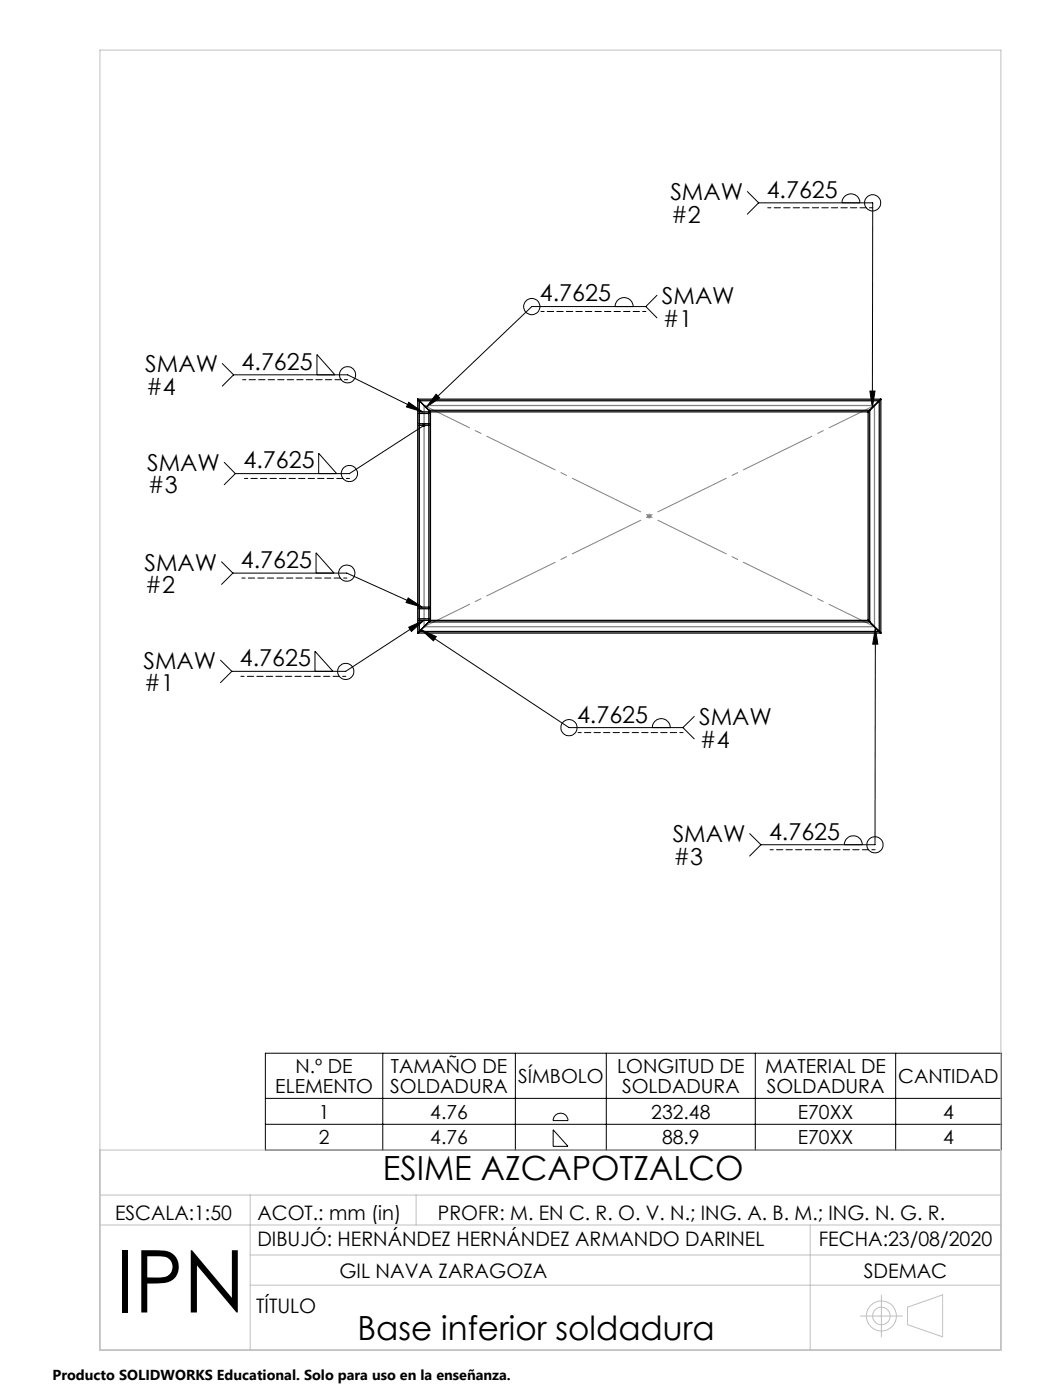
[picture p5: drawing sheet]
<svg xmlns="http://www.w3.org/2000/svg" width="210mm" height="280mm" viewBox="0 0 210 280" stroke-linecap="round" stroke-linejoin="round" font-family="sans-serif">
<g fill="none" stroke="#000" stroke-width=".2">
<path d="M149.3 38.3l2.3 2.3M131.3 59.1l-2.3 2.2M151.6 40.6h22.8l-.1 40.9M151.6 40.6l-2.3 2.2M168.2 40.6a1.8 1.8 0 0 1 1.8-1.8 1.8 1.8 0 0 1 1.8 1.8M44.4 72.7l2.3 2.3M46.7 75h22.8l14.9 7.4M46.7 75l-2.3 2.2M63.3 75v-4.1l3.6 4.1M87.1 78.8l.7 .8-2.7 1.9zM122.9 61.3a1.8 1.8 0 0 1 1.8-1.8 1.8 1.8 0 0 1 1.8 1.8M129 61.3h-22.7l-21.2 20.2"/>
<path d="M129 61.3l2.3 2.3M173.8 78.2h1l-.5 3.3zM44.8 92.5l2.2 2.2M47 94.7l-2.2 2.2M63.7 94.7v-4l3.6 4M81.7 80.5l2.7 1.9-3.2-1zM84.7 85.1l-14.9 9.6h-22.8M44.3 112.4l2.2 2.2M46.5 114.6h22.8l15 6.8M46.5 114.6l-2.2 2.3M63.1 114.6v-4l3.6 4M81.6 119.6l2.7 1.8-3.2-.9z"/>
<path d="M44.1 132l2.2 2.3M46.3 134.3l-2.2 2.2M62.9 134.3v-4.1l3.6 4.1M81.7 125.4l3-1.3-2.5 2.2zM84.1 125.9l29.6 19.6h22.8M84.1 125.9l3.1 1.4-.6 .9zM84.7 124.1l-15.6 10.2h-22.8M174.9 125.6l.5 3.2h-1zM174.9 125.6l-.1 43.3h-22.8M130.3 145.5a1.8 1.8 0 0 1 1.8-1.8 1.8 1.8 0 0 1 1.8 1.8M136.5 145.5l2.2 2.3M138.7 143.3l-2.2 2.2"/>
<path d="M149.8 166.7l2.2 2.2M152 168.9l-2.2 2.3M168.7 168.9a1.8 1.8 0 0 1 1.8-1.7 1.8 1.8 0 0 1 1.8 1.7M53 210.6h147.1v19.4h-147.1zM53 219.7h147.1M76.5 210.6v19.4M103 210.6v19.4M121.1 210.6v19.4M150.9 210.6v19.4M179 210.6v19.4M53 224.9h147.1M110.5 226l3 3.3h-3z"/>
<path d="M111 223a1.48 1.48 0 0 1 1.6-.3 1.48 1.48 0 0 1 .9 1.4h-3l.2-.7z"/>
<circle cx="174.4" cy="40.6" r="1.61"/>
<circle cx="69.4" cy="75" r="1.62"/>
<circle cx="106.3" cy="61.3" r="1.62"/>
<circle cx="69.8" cy="94.7" r="1.62"/>
<circle cx="69.3" cy="114.6" r="1.62"/>
<circle cx="69.1" cy="134.3" r="1.62"/>
<circle cx="113.7" cy="145.5" r="1.62"/>
<circle cx="174.8" cy="169" r="1.62"/>
</g>
<g fill="none" stroke="#c0c0c0" stroke-width=".2">
<path d="M20 10h180v260h-180zM20 239h180M20 230h180M50 239v31M83.1 239v6M20 245h180M50 251h150M50 257h150M161.9 245v25M176.1 259v8.4M171.9 263.2h8.4M181.3 261.4l7-2.4v8.4l-7-2.5z"/>
<circle cx="176.1" cy="263.2" r="2.99"/>
<circle cx="176.1" cy="263.2" r="1.76"/>
</g>
<path d="M129.2 103.2h1M129.4 102.9l.7 .7M129.7 102.7v1M130.1 102.9l-.7 .7" fill="none" stroke="#808080" stroke-width=".2"/>
<path d="M84.7 81.1l90 44.2M84.7 125.3l90-44.2" fill="none" stroke="#808080" stroke-width=".2" stroke-dasharray="15.2 1.3 1.3 1.3" stroke-dashoffset="5.1"/>
<path d="M84.7 81.1h90v44.2h-90z" fill="none" stroke="#808080" stroke-width=".25"/>
<path d="M174.4 41.6h-21M69.5 75.9h-21M129.1 62.3h-21M69.8 95.7h-20.9M69.3 115.6h-21M69.1 135.3h-21M136.5 146.5h-21M174.8 169.9h-20.9" fill="none" stroke="#000" stroke-width=".2" stroke-dasharray="1.3 .6" stroke-dashoffset=".6"/>
<path d="M87.1 78.8l.7 .8-2.7 1.9zM173.8 78.2h1l-.5 3.3zM174.9 125.6l.5 3.2h-1zM84.1 125.9l3.1 1.4-.6 .9zM81.6 119.6l2.7 1.8-3.2-.9zM81.7 125.4l3-1.3-2.5 2.2zM84.5 84.8a.33 .33 0 0 0-.1 .5 .33 .33 0 0 0 .5 0 .33 .33 0 0 0 .1-.4l-.3 .2 .3-.2-.2-.2zM81.7 80.5l2.7 1.9-3.2-1z" fill="#000"/>
<g fill="none" stroke="#000" stroke-width=".25">
<path d="M83.5 79.8l.3 .4M83.5 79.8h92.5M83.5 79.8v46.8M176 79.8l-.3 .4M176 79.8v46.8M83.8 80.2h91.9M83.8 80.2l1.9 1.9M83.8 82.4h1.9M83.8 80.2v46.1M83.8 82.7h1.9M83.8 85.1h1.9M83.8 84.7h1.9"/>
<path d="M85.7 82.1l.3 .3M85.7 82.1h88.1M85.7 82.1v42.3M86 82.4h87.5M86 82.4v41.7M173.5 82.4v41.7M173.8 82.1l-.3 .3M173.8 82.1v42.3M175.7 80.2v46.1M175.7 80.2l-1.9 1.9M83.5 126.6h92.5M83.8 126.3l-.3 .3"/>
<path d="M83.8 126.3h91.9M83.8 124.1h1.9M83.8 123.8h1.9M83.8 121.4h1.9M83.8 121.7h1.9M85.7 124.4h88.1M85.7 124.4l-1.9 1.9M86 124.1l-.3 .3M86 124.1h87.5M173.5 124.1l.3 .3M173.8 124.4l1.9 1.9M175.7 126.3l.3 .3"/>
</g>
<text font-size="17.3" x="23" y="262.5">IPN</text>
<g font-size="6.7">
<text x="76.5" y="236.1">ESIME AZCAPOTZALCO</text>
<text x="71.4" y="268">Base inferior soldadura</text>
</g>
<g font-size="4.7">
<text x="133.9" y="40.1">SMAW</text>
<text x="153.2" y="39.5">4.7625</text>
<text x="134.1" y="44.6">#2</text>
<text x="107.9" y="60.3">4.7625</text>
<text x="132.3" y="60.8">SMAW</text>
<text x="132.4" y="65.3">#1</text>
<text x="29" y="74.5">SMAW</text>
<text x="48.3" y="73.9">4.7625</text>
<text x="29.2" y="79">#4</text>
<text x="29.4" y="94.2">SMAW</text>
<text x="48.6" y="93.7">4.7625</text>
<text x="29.6" y="98.7">#3</text>
<text x="48.1" y="113.6">4.7625</text>
<text x="28.9" y="114.1">SMAW</text>
<text x="29" y="118.6">#2</text>
<text x="28.7" y="133.8">SMAW</text>
<text x="47.9" y="133.3">4.7625</text>
<text x="28.8" y="138.3">#1</text>
<text x="115.3" y="144.5">4.7625</text>
<text x="139.7" y="145">SMAW</text>
<text x="139.8" y="149.5">#4</text>
<text x="153.7" y="167.9">4.7625</text>
<text x="134.4" y="168.5">SMAW</text>
<text x="134.6" y="173">#3</text>
</g>
<g font-size="4">
<text x="23" y="244">ESCALA:1:50</text>
<text x="51.4" y="244">ACOT.: mm (in)</text>
<text x="87.5" y="244">PROFR: M. EN C. R. O. V. N.; ING. A. B. M.; ING. N. G. R.</text>
<text x="51.4" y="249.3">DIBUJÓ: HERNÁNDEZ HERNÁNDEZ ARMANDO DARINEL</text>
<text x="163.6" y="249.2">FECHA:23/08/2020</text>
<text x="67.8" y="255.6">GIL NAVA ZARAGOZA</text>
<text x="172.6" y="255.6">SDEMAC</text>
<text x="51.2" y="262.6">TÍTULO</text>
</g>
<g font-size="3.9">
<text x="59.1" y="214.7">N.º DE</text>
<text x="78.1" y="214.7">TAMAÑO DE</text>
<text x="123.3" y="214.7">LONGITUD DE</text>
<text x="152.9" y="214.7">MATERIAL DE</text>
<text x="55" y="218.6">ELEMENTO</text>
<text x="78" y="218.6">SOLDADURA</text>
<text x="103.5" y="216.6">SÍMBOLO</text>
<text x="124.3" y="218.6">SOLDADURA</text>
<text x="153.2" y="218.6">SOLDADURA</text>
<text x="179.5" y="216.6">CANTIDAD</text>
<text x="63.7" y="223.7">1</text>
<text x="86" y="223.7">4.76</text>
<text x="130.1" y="223.7">232.48</text>
<text x="159.4" y="223.7">E70XX</text>
<text x="188.5" y="223.7">4</text>
<text x="63.7" y="228.9">2</text>
<text x="86" y="228.9">4.76</text>
<text x="132.3" y="228.9">88.9</text>
<text x="159.4" y="228.9">E70XX</text>
<text x="188.4" y="228.9">4</text>
</g>
<text font-size="2.9" x="10.5" y="276">Producto SOLIDWORKS Educational. Solo para uso en la enseñanza.</text>
</svg>
